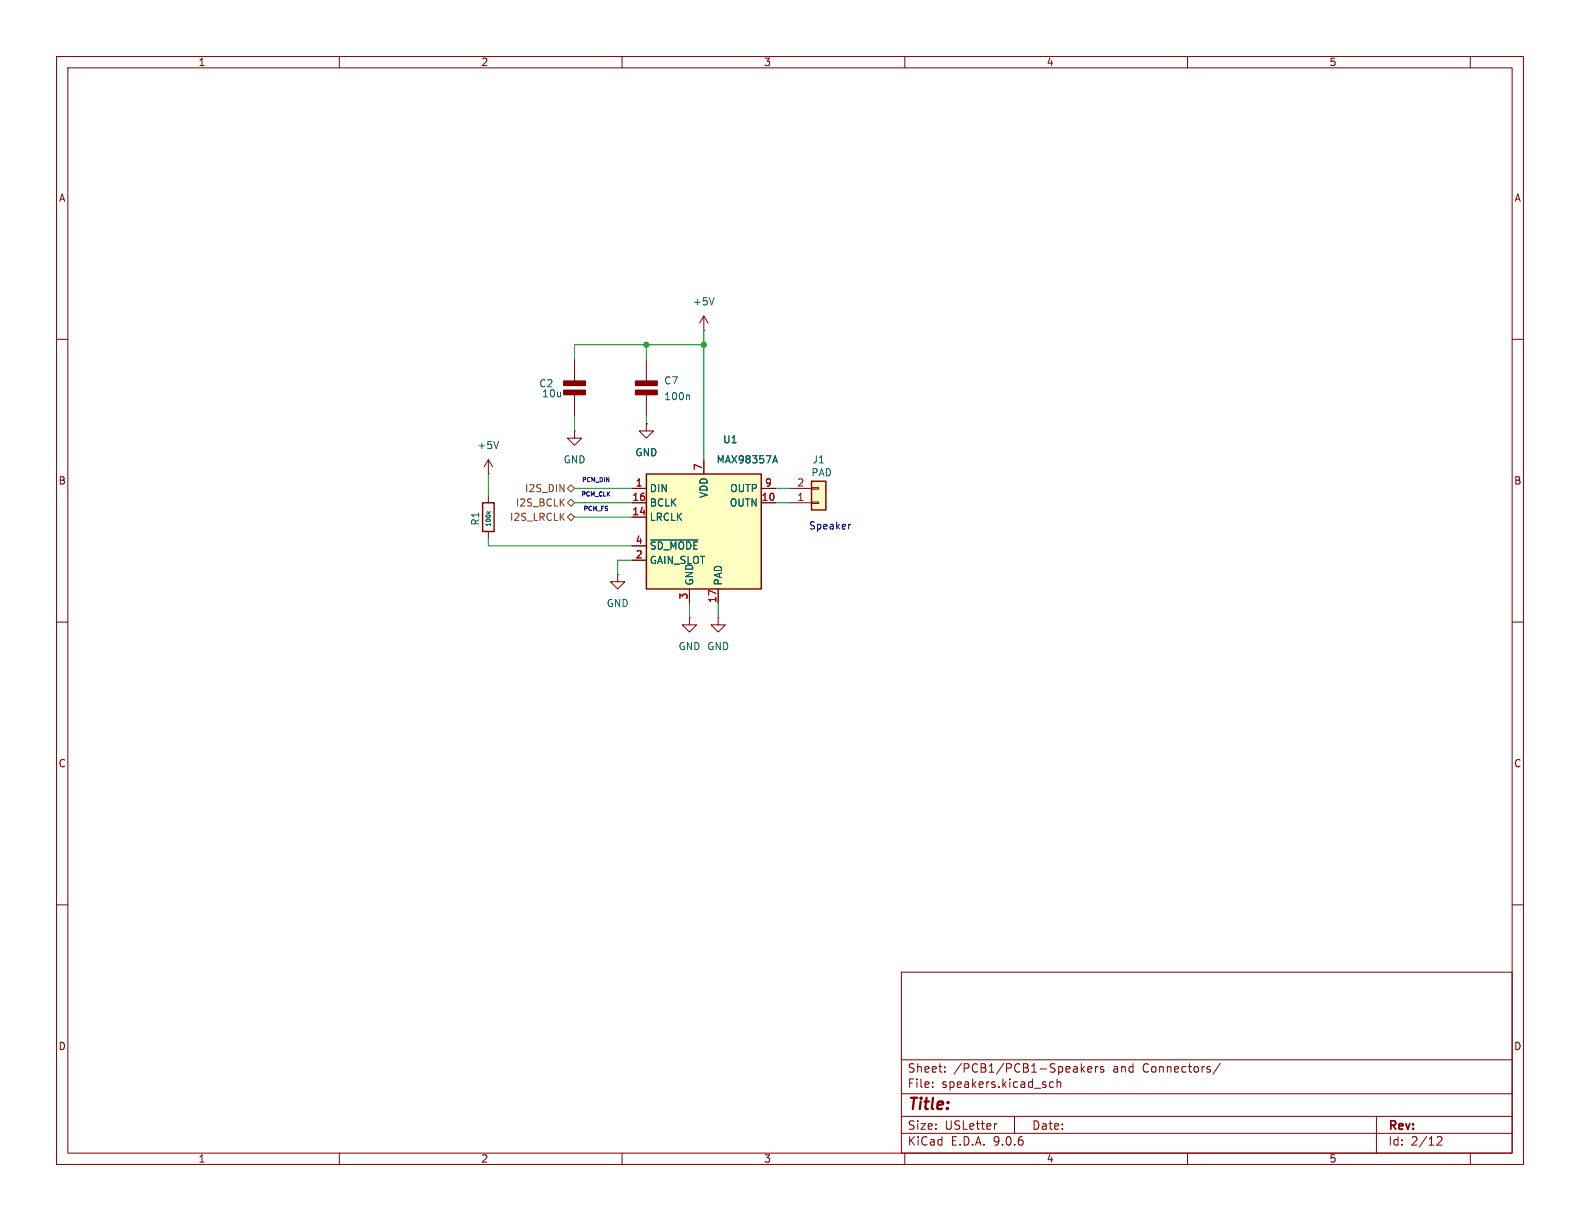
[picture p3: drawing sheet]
<svg xmlns="http://www.w3.org/2000/svg" width="279mm" height="216mm" viewBox="0 0 279 216" stroke-linecap="round" stroke-linejoin="round" font-family="sans-serif">
<g fill="none" stroke="#840000" stroke-width=".18">
<path d="M10 10h259.4v195.9h-259.4zM12 12h255.4v191.9h-255.4zM60 10v2M110 10v2M160 10v2M210 10v2M260 10v2M124.5 58.4h.1M124.5 55.9l.7 1.3M124.5 55.9l-.8 1.3M124.5 55.9v2.5M10 60h2"/>
<path d="M267.4 60h2M10 110h2M267.4 110h2M10 160h2M159.4 171.9h108v32h-108zM267.4 160h2M159.4 197.4h108M159.4 193.4h108M159.4 187.4h108M164.9 192.1v.2M164.9 191.4v.1M167.1 189.4v.2"/>
<path d="M167.1 188.7v.1M176.3 198.7l-.3 .1M179.4 197.4v3M186.3 191.4l-.4-.1-.3 .3v.4l.1 .2h.6M186.9 191.4l.2-.1 .4 .1 .1 .9M186.9 190.8v1.5M191.2 188.1v1.5M191.4 189l.4 .6M191.8 188.6l-.6 .6M192.4 189.1l.7-.2-.1-.2-.4-.1-.2 .2v.7h.6M193.7 188.6v1M194.1 188.6l-.2 .1-.2 .2"/>
<path d="M195.1 188.7l-.3-.1-.2 .2v.2l.5 .2v.3h-.5M215.8 188l-1.3 1.9M243.4 197.4v6.5M60 203.9v2M110 203.9v2M159.4 200.4h108M160 203.9v2M210 203.9v2M254.1 201.1l.6-.1 .2 .1 .1 .3-.9 1.1h.9M260 203.9v2"/>
</g>
<path d="M126.3 52.6l-.4 1.3" fill="none" stroke="#006464" stroke-width=".18"/>
<path d="M114.3 83.8h20.3v20.3h-20.3z" fill="#ffffc2"/>
<path d="M114.3 83.8h20.3v20.3h-20.3z" fill="none" stroke="#840000" stroke-width=".25"/>
<g fill="none" stroke="#840000" stroke-width=".18">
<path d="M101.6 63.5v3.9M101.6 69.8v3.9M114.3 74.9v1.3h-1.3l1.3 1.3 1.3-1.3h-1.3M114.3 74.9h.1M114.3 63.5v3.9M114.3 69.8v3.9M111.8 86.4h2.5M111.8 88.9h2.5M111.8 91.4h2.5M111.8 96.5h2.5M111.8 99.1h2.5M124.5 81.3v2.5"/>
<path d="M134.6 86.4h2.6M134.6 88.9h2.6M109.2 101.6v1.3h1.3l-1.3 1.2-1.3-1.2h1.3M109.2 101.6h.1M121.9 109.2v1.3h1.3l-1.3 1.3-1.3-1.3h1.3M121.9 109.2h.1M121.9 104.1v2.6M127 104.1v2.6"/>
</g>
<path d="M121.8 69.8l.1 .2v.7M115 95.5h8.4M136.8 81.5h.6M137.1 80.6l.4 1.3" fill="none" stroke="#006464" stroke-width=".18"/>
<g fill="#840000" stroke="#840000" stroke-width=".25">
<path d="M112.4 69h3.8v.8h-3.8z"/>
<path d="M112.4 67.4h3.8v.7h-3.8z"/>
<path d="M99.7 67.4h3.8v.7h-3.8z"/>
<path d="M99.7 69h3.8v.8h-3.8z"/>
</g>
<path d="M143.5 85.1h2.5v5.1h-2.5z" fill="#ffffc2"/>
<path d="M85.3 88.9h2.1v5.1h-2.1zM143.5 85.1h2.5v5.1h-2.5z" fill="none" stroke="#840000" stroke-width=".25"/>
<g fill="none" stroke="#840000" stroke-width=".18">
<path d="M101.6 76.2v1.3h-1.3l1.3 1.2 1.3-1.2h-1.3M101.6 76.2h.1M114.3 74.9h.1M86.4 83.8h.1M86.4 81.3v2.5M86.4 87.6v1.3M86.4 94v1.3M86.4 81.3l.7 1.3M86.4 81.3l-.8 1.3M111.8 88.9h2.5M111.8 86.4h2.5M111.8 91.4h2.5"/>
<path d="M111.8 96.5h2.5M111.8 99.1h2.5M124.5 81.3v2.5M134.6 88.9h2.6M134.6 86.4h2.6M139.7 88.9h3.8M139.7 86.4h3.8M143.5 88.8h1.3v.2h-1.3zM143.5 86.2h1.3v.3h-1.3zM121.9 104.1v2.6M127 109.2v1.3h1.3l-1.3 1.3-1.3-1.3h1.3M127 109.2h.1"/>
<path d="M127 104.1v2.6"/>
</g>
<path d="M88.2 78l-.4 1.3M86.2 90.4l.3 .3M86.7 90.4l-.3 .3M115 95.5h8.4M136.8 81.5h.6M137.1 80.6l.4 1.3" fill="none" stroke="#006464" stroke-width=".18"/>
<path d="M100.3 88.9l.7-.6 .6 .6-.6 .6zM100.3 91.4l.7-.6 .6 .6-.6 .7zM100.3 86.4l.7-.7 .6 .7-.6 .6z" fill="none" stroke="#725600" stroke-width=".18"/>
<g fill="none" stroke="#009600" stroke-width=".18">
<path d="M124.5 58.4v22.9M101.6 73.7v2.5M114.3 61v2.5M114.3 73.7v1.2M124.5 61h-22.9v2.5M86.4 95.3v1.2h25.4M86.4 83.8v3.8M101.6 86.4h10.2M101.6 91.4h10.2M101.6 88.9h10.2M111.8 99.1h-2.6v2.5M137.2 86.4h2.5"/>
<path d="M137.2 88.9h2.5M121.9 106.7v2.5M127 106.7v2.5"/>
</g>
<path d="M150.4 92.7l-.3 .1" fill="none" stroke="#0000c2" stroke-width=".18"/>
<g fill="#009600" stroke="#009600" stroke-width=".18">
<circle cx="124.5" cy="61" r=".46"/>
<circle cx="114.3" cy="61" r=".46"/>
</g>
<text font-size="2.8" fill="#840000" x="160.4" y="196.8">Title:</text>
<g font-size="2.1" fill="#840000">
<text x="160.4" y="189.9">Sheet:</text>
<text x="168.6" y="189.9">/PCB1/PCB1-Speakers</text>
<text x="196.9" y="189.9">and</text>
<text x="202.2" y="189.9">Connectors/</text>
<text x="160.4" y="192.6">File:</text>
<text x="166.5" y="192.6">speakers.kicad_sch</text>
<text x="160.4" y="202.8">KiCad</text>
<text x="160.4" y="200">Size:</text>
<text x="167.1" y="200">USLetter</text>
<text x="168.1" y="202.8">E.D.A.</text>
<text x="175.7" y="202.8">9.0.6</text>
<text x="182.4" y="200">Date:</text>
<text x="245.4" y="200.2">Rev:</text>
<text x="245.4" y="202.8">Id:</text>
<text x="249.5" y="202.8">2/12</text>
</g>
<g font-size="1.8" fill="#840000">
<text x="35" y="11.9">1</text>
<text x="85" y="11.9">2</text>
<text x="135" y="11.9">3</text>
<text x="185" y="11.9">4</text>
<text x="235" y="11.9">5</text>
<text x="10.3" y="35.9">A</text>
<text x="267.7" y="35.9">A</text>
<text x="10.3" y="85.9">B</text>
<text x="267.7" y="85.9">B</text>
<text x="10.3" y="135.9">C</text>
<text x="267.7" y="135.9">C</text>
<text x="10.3" y="185.9">D</text>
<text x="267.7" y="185.9">D</text>
<text x="35" y="205.8">1</text>
<text x="85" y="205.8">2</text>
<text x="135" y="205.8">3</text>
<text x="185" y="205.8">4</text>
<text x="235" y="205.8">5</text>
</g>
<g font-size="1.8" fill="#006464">
<text x="122.4" y="54.2">+5V</text>
<text x="95.3" y="68.7">C2</text>
<text x="95.8" y="70.5">10u</text>
<text x="117.4" y="68.2">C7</text>
<text x="117.4" y="71">100n</text>
<text x="84.3" y="79.6">+5V</text>
<text x="99.6" y="82.1">GND</text>
<text x="112.3" y="80.9">GND</text>
<text x="126.6" y="82.1">MAX98357A</text>
<text x="127.8" y="78.6">U1</text>
<text x="143.6" y="82.1">J1</text>
<text x="114.8" y="87.2">DIN</text>
<text x="114.8" y="89.8">BCLK</text>
<text x="125.3" y="88.2" transform="rotate(-90 125.3 88.2)">VDD</text>
<text x="128.9" y="89.8">OUTN</text>
<text x="129" y="87.2">OUTP</text>
<text x="143.4" y="84.4">PAD</text>
<text x="84.9" y="93" transform="rotate(-90 84.9 93)">R1</text>
<text x="114.8" y="92.3">LRCLK</text>
<text x="114.8" y="97.4">~{SD_MODE}</text>
<text x="114.8" y="99.9">GAIN_SLOT</text>
<text x="107.2" y="107.5">GND</text>
<text x="122.8" y="103.6" transform="rotate(-90 122.8 103.6)">GND</text>
<text x="127.9" y="103.6" transform="rotate(-90 127.9 103.6)">PAD</text>
<text x="119.9" y="115.2">GND GND</text>
</g>
<g font-size="1.8" fill="#a90000">
<text x="124.2" y="83.3" transform="rotate(-90 124.2 83.3)">7</text>
<text x="111.7" y="88.6">16</text>
<text x="112.3" y="86.1">1</text>
<text x="134.6" y="88.6">10</text>
<text x="135.2" y="86.1">9</text>
<text x="140.9" y="88.6">1</text>
<text x="140.9" y="86.1">2</text>
<text x="111.7" y="91.2">14</text>
<text x="112.3" y="96.3">4</text>
<text x="112.3" y="98.8">2</text>
<text x="121.7" y="106.1" transform="rotate(-90 121.7 106.1)">3</text>
<text x="126.7" y="106.7" transform="rotate(-90 126.7 106.7)">17</text>
</g>
<g font-size="1.8" fill="#725600">
<text x="91.1" y="89.8">I2S_BCLK</text>
<text x="92.7" y="87.2">I2S_DIN</text>
<text x="90.1" y="92.3">I2S_LRCLK</text>
</g>
<text font-size="1.8" fill="#0000c2" x="143" y="93.8">Speaker</text>
<g font-size="1.1" fill="#0000c2">
<text x="102.7" y="88">PCM_CLK</text>
<text x="102.8" y="85.4">PCM_DIN</text>
<text x="103.1" y="90.5">PCM_FS</text>
</g>
<text font-size="1.1" fill="#006464" x="87" y="93.2" transform="rotate(-90 87 93.2)">100k</text>
</svg>
